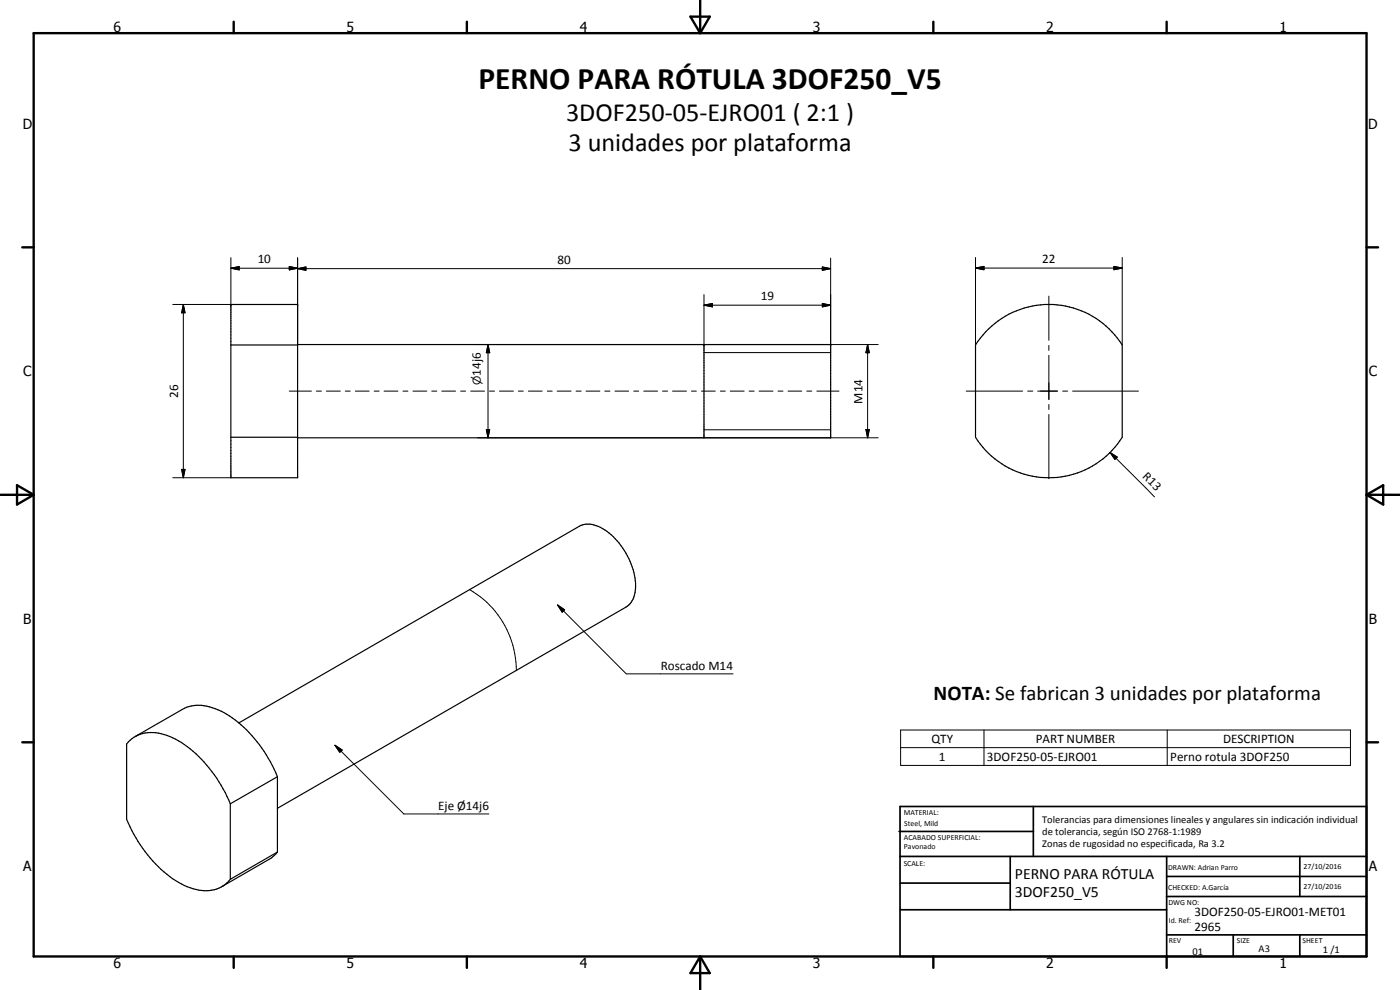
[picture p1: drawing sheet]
<svg xmlns="http://www.w3.org/2000/svg" width="420mm" height="297mm" viewBox="0 0 420 297" stroke-linecap="round" stroke-linejoin="round" font-family="sans-serif">
<g fill="none" stroke="#000" stroke-width=".35">
<path d="M69.3 91.4h20v51.9h-20zM295.8 99.6a26 26 0 0 1 41 3.9v27.7a26 26 0 0 1-44 0v-27.7zM69.3 103.5h20M89.3 103.4h160v28h-160M211.3 103.4v28M69.3 131.2h20M71.7 216.9l102.2-59a7.7 7.7 0 0 1 8.2 1.5 21.5 21.5 0 0 1 8.6 17.8 6.2 6.2 0 0 1-2.8 5l-104.6 60.3M40.6 221l14.1-8.1a11.4 11.4 0 0 1 10.7 .1 37.3 37.3 0 0 1 17.9 20M83.3 233v22.7M83.3 233l-14.2 8.2M69.1 241.2v22.6M69.1 241.2a39.6 39.6 0 0 0-16.4-19.4 12.5 12.5 0 0 0-12.5-.6l-2.2 2v22.7a39.1 39.1 0 0 0 17.3 19.8 12 12 0 0 0 11.7 .1l2.1-2"/>
<path d="M83.3 255.7l-14.2 8.1M83.3 255.7l-2 1.8-14.7 8.5"/>
</g>
<g fill="#000">
<circle cx="69.3" cy="91.4" r=".18"/>
<circle cx="89.3" cy="91.4" r=".18"/>
<circle cx="211.3" cy="103.4" r=".18"/>
<circle cx="249.3" cy="103.4" r=".18"/>
</g>
<g fill="none" stroke="#000" stroke-width=".3">
<path d="M69.3 77.3v14.1h-17.5M86.8 80l2.5 .5-2.5 .5zM89.3 77.3v26.2M249.3 77.4v26M292.8 77.3v26.2M334.3 79.9l2.5 .5-2.5 .5zM336.8 77.3v26.2M55 91.4l.5 2.5h-1zM55 91.4v51.9M69.3 80.5l2.5-.5v1zM69.3 80.5h20M89.3 80.6l2.5-.5v1z"/>
<path d="M89.3 80.6h160M211.3 91.6l2.5-.5v1zM211.3 91.6h38M211.3 88.4v15M246.8 91.1l2.5 .5-2.5 .5zM246.8 80.1l2.5 .5-2.5 .5zM292.8 80.4l2.5-.5v1zM292.8 80.4h44M314.8 88.9v13.2M86.8 117.3h6.7M94.9 117.3h1.6M97.9 117.3h4.2"/>
<path d="M103.6 117.3h1.5M106.6 117.3h4.2M112.3 117.3h1.5M115.3 117.3h4.1M120.9 117.3h1.5M123.9 117.3h4.2M129.6 117.3h1.5M132.6 117.3h4.1M138.2 117.3h1.5M141.3 117.3h4.1M143.3 103.4h120.3M146.5 103.4l.5 2.4h-1z"/>
<path d="M146.5 103.4v28M146.9 117.3h1.5M149.9 117.3h4.2M155.6 117.3h1.4M158.6 117.3h4.1M164.2 117.3h1.5M167.2 117.3h4.2M172.9 117.3h1.5M175.9 117.3h4.1M181.5 117.3h1.5M184.6 117.3h4.1M190.2 117.3h1.5"/>
<path d="M193.2 117.3h4.1M198.8 117.3h1.6M201.8 117.3h4.2M207.5 117.3h1.5M210.5 117.3h4.2M211.3 105.8h38M216.2 117.3h1.5M219.1 117.3h4.2M224.8 117.3h1.5M227.8 117.3h4.2M233.5 117.3h1.5M236.5 117.3h4.1"/>
<path d="M242.1 117.3h1.5M245.1 117.3h6.7M260.4 103.4l.5 2.4h-1zM260.4 103.4v28M290 117.3h16.9M308.4 117.3h1.6M311.4 117.3h6M314.8 103.6v1.5M314.8 106.6v13.3M318.9 117.3h1.5M321.9 117.3h19.8M143.3 131.4h120.3"/>
<path d="M146 128.9h1l-.5 2.5zM211.3 128.9h38M259.9 128.9h1l-.5 2.5zM314.8 121.4v1.5M314.8 124.4v19.2M333.2 135.8l2.1 1.4-.7 .6zM333.2 135.8l13.3 13.3M51.8 143.3h17.5M54.5 140.8h1l-.5 2.5zM141 176.9a28.1 28.1 0 0 1 14 24.3M167.3 181.5l2.1 1.5-.7 .7zM167.3 181.5l20.6 20.7h32.1"/>
<path d="M270.3 219h135v10.7h-135zM295.3 219v10.7M350.3 219v10.7M100.5 223.6l2.2 1.4-.7 .7zM100.5 223.6l20.7 20.6h25.5M270.3 224.3h135"/>
</g>
<g fill="none" stroke="#000" stroke-width=".71">
<path d="M10.1 9.9h400v277.1h-400zM70.1 6.5v3.4M140.1 6.5v3.4M207.2 5h5.8l-2.9 4.9zM210.1 0v9.9M280.1 6.5v3.4M350.1 6.5v3.4M6.7 74.2h3.4M410.1 74.2h3.5M.1 148.5h10M5.1 145.6l5 2.9-5 2.9zM410.1 148.5h10"/>
<path d="M410.1 148.5l5-2.9v5.8zM6.7 222.7h3.4M410.1 222.7h3.5M70.1 287v3.4M140.1 287v3.4M210.1 287v10M210.1 287l2.9 5h-5.8zM280.1 287v3.4M350.1 287v3.4"/>
</g>
<g fill="none" stroke="#000" stroke-width=".51">
<path d="M269.8 249.5h40.3M270.1 242h140v45h-140zM270.1 257h140M303.2 257v16M310.1 242v15M350.1 257v30M390.1 257v12M270.1 265h33.1M270.1 273h80M350.1 269h60M350.1 263h60M350.1 280.5h60"/>
<path d="M370.1 280.5v6.5M390.1 280.5v6.5"/>
</g>
<g fill="#000">
<path d="M69.3 80.5l2.5-.5v1zM292.8 80.4l2.5-.5v1zM55 91.4l.5 2.5h-1zM86.8 80l2.5 .5-2.5 .5zM89.3 80.6l2.5-.5v1zM211.3 91.6l2.5-.5v1zM246.8 91.1l2.5 .5-2.5 .5zM246.8 80.1l2.5 .5-2.5 .5zM334.3 79.9l2.5 .5-2.5 .5zM146.5 103.4l.5 2.4h-1zM260.4 103.4l.5 2.4h-1zM146 128.9h1l-.5 2.5z"/>
<path d="M259.9 128.9h1l-.5 2.5zM333.2 135.8l2.1 1.4-.7 .6zM54.5 140.8h1l-.5 2.5zM167.3 181.5l2.1 1.5-.7 .7zM100.5 223.6l2.2 1.4-.7 .7z"/>
</g>
<text font-size="9.4" x="143.6" y="26.7">PERNO PARA RÓTULA 3DOF250_V5</text>
<g font-size="7.9">
<text x="169.9" y="36.2">3DOF250-05-EJRO01 ( 2:1 )</text>
<text x="170.6" y="45.2">3 unidades por plataforma</text>
</g>
<text font-size="6.3" x="280.2" y="209.9">NOTA: Se fabrican 3 unidades por plataforma</text>
<g font-size="4.7">
<text x="304.6" y="263.8">PERNO PARA RÓTULA</text>
<text x="304.6" y="269.2">3DOF250_V5</text>
</g>
<g font-size="4.2">
<text x="34" y="9.6">6</text>
<text x="104" y="9.6">5</text>
<text x="174" y="9.6">4</text>
<text x="244" y="9.6">3</text>
<text x="314" y="9.6">2</text>
<text x="384" y="9.6">1</text>
<text x="6.8" y="38.7">D</text>
<text x="410.6" y="38.7">D</text>
<text x="7" y="112.9">C</text>
<text x="410.8" y="112.9">C</text>
<text x="7" y="187.1">B</text>
<text x="410.8" y="187.1">B</text>
<text x="7" y="261.4">A</text>
<text x="410.8" y="261.4">A</text>
<text x="34" y="290.4">6</text>
<text x="104" y="290.4">5</text>
<text x="174" y="290.4">4</text>
<text x="244" y="290.4">3</text>
<text x="314" y="290.4">2</text>
<text x="384" y="290.4">1</text>
</g>
<g font-size="3.9">
<text x="77.3" y="79">10</text>
<text x="167.3" y="79.1">80</text>
<text x="312.8" y="79">22</text>
<text x="228.3" y="90">19</text>
<text x="144.3" y="112.7" transform="rotate(-90 144.3 112.7)">14j6</text>
<text x="53.5" y="119.4" transform="rotate(-90 53.5 119.4)">26</text>
<text x="258.9" y="121.1" transform="rotate(-90 258.9 121.1)">M14</text>
<text x="342.7" y="143.1" transform="rotate(45 342.7 143.1)">R13</text>
<text x="198.3" y="201.1">Roscado M14</text>
<text x="279.6" y="222.9">QTY</text>
<text x="310.8" y="222.9">PART NUMBER</text>
<text x="367.1" y="222.9">DESCRIPTION</text>
<text x="281.8" y="228.3">1</text>
<text x="296.2" y="228.3">3DOF250-05-EJRO01</text>
<text x="351.2" y="228.3">Perno rotula 3DOF250</text>
<text x="131.5" y="243.2">Eje Ø14j6</text>
<text x="358.5" y="275">3DOF250-05-EJRO01-MET01</text>
<text x="358.5" y="279.4">2965</text>
</g>
<text font-size="3.3" x="144.3" y="115.5" transform="rotate(-90 144.3 115.5)">⌀</text>
<g font-size="3.1">
<text x="312.7" y="246.8">Tolerancias para dimensiones lineales y angulares sin indicación individual</text>
<text x="312.7" y="250.4">de tolerancia, según ISO 2768-1:1989</text>
<text x="312.7" y="254">Zonas de rugosidad no especificada, Ra 3.2</text>
<text x="357.9" y="286.4">01</text>
<text x="377.7" y="285.6">A3</text>
<text x="397" y="285.9">1 /1</text>
</g>
<g font-size="2.4">
<text x="271.2" y="244.4">MATERIAL:</text>
<text x="271.3" y="252">ACABADO SUPERFICIAL:</text>
<text x="271.4" y="247.9">Steel, Mild</text>
<text x="271.3" y="254.6">Pavonado</text>
<text x="271.2" y="259.7">SCALE:</text>
<text x="350.6" y="261">DRAWN: Adrian Parro</text>
<text x="391.2" y="260.6">27/10/2016</text>
<text x="350.6" y="267.1">CHECKED: A.García</text>
<text x="391.2" y="266.7">27/10/2016</text>
<text x="350.6" y="271.4">DWG NO:</text>
<text x="350.8" y="276.9">Id. Ref:</text>
<text x="350.8" y="282.8">REV</text>
<text x="371.2" y="282.9">SIZE</text>
<text x="390.9" y="282.9">SHEET</text>
</g>
</svg>
